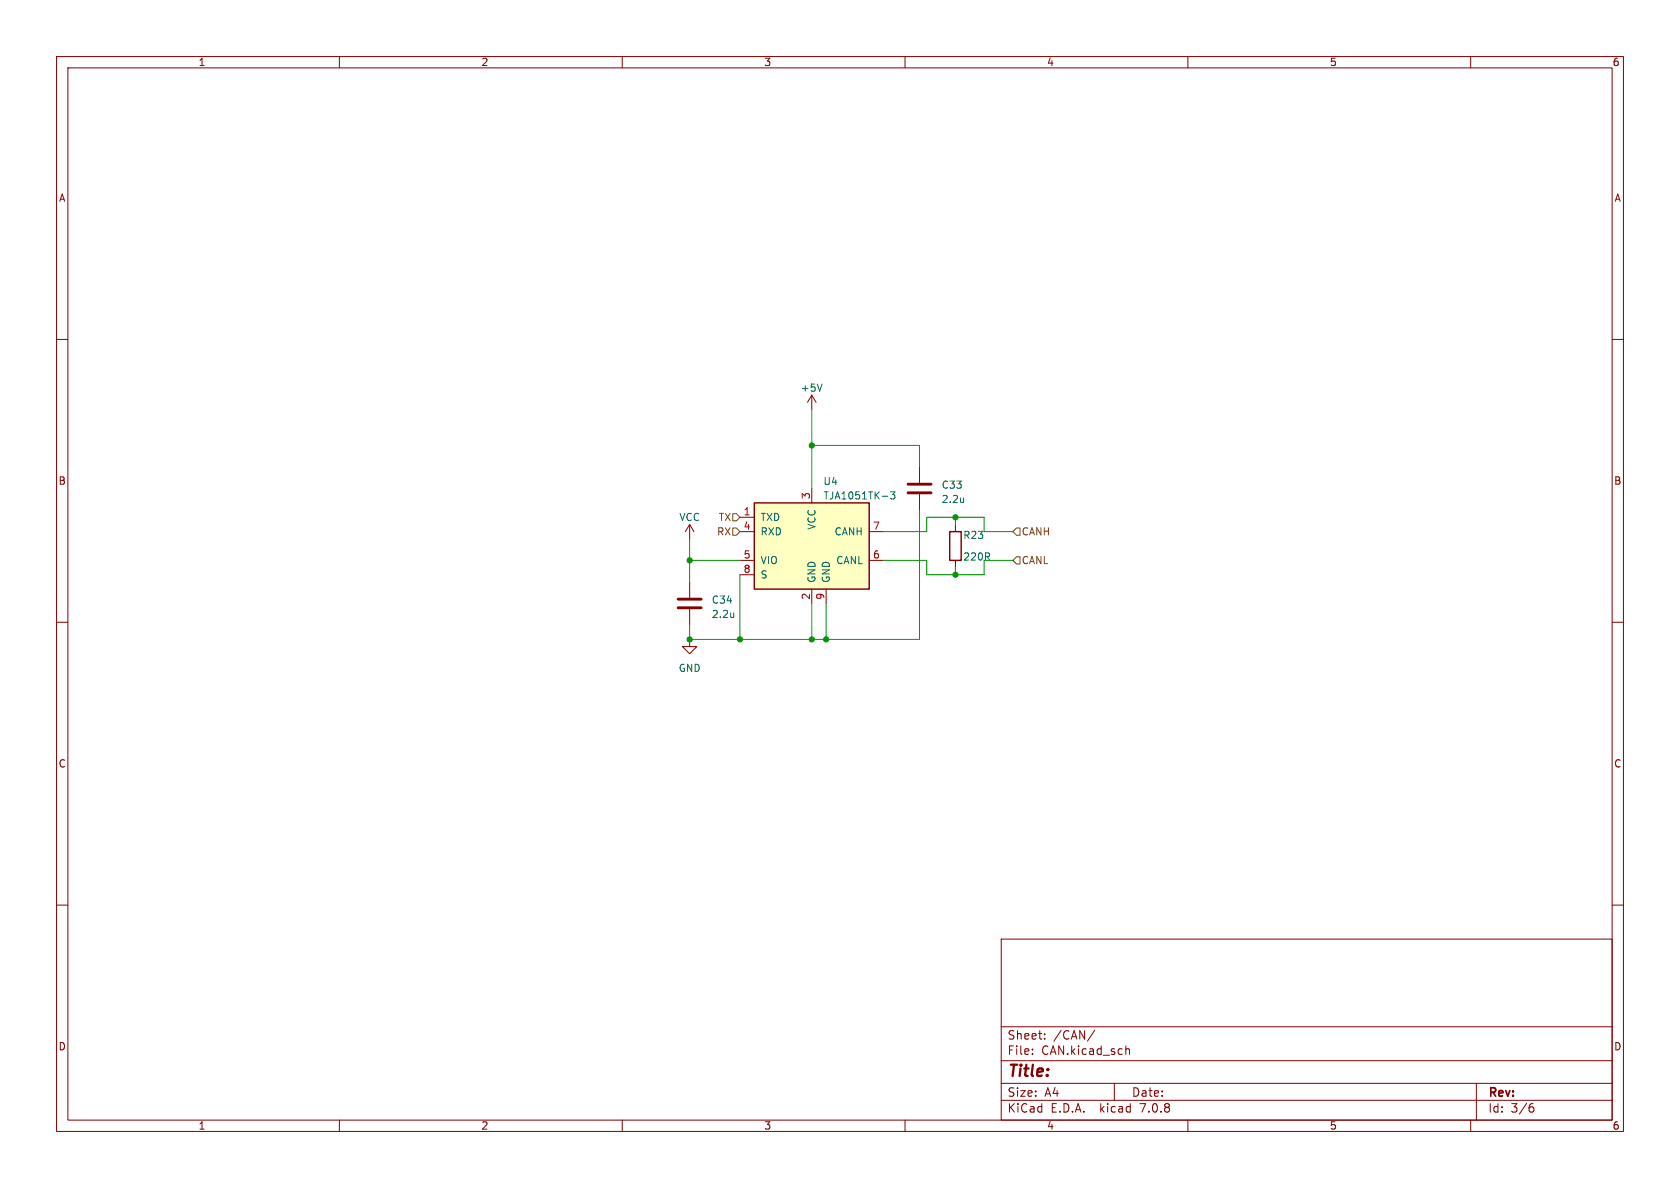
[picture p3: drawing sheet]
(kicad_sch (version 20230121) (generator eeschema)

 (paper "A4")

 (lib_symbols
  (symbol "Device:C" (pin_numbers hide) (pin_names (offset 0.254)) (in_bom yes) (on_board yes)
   (property "Reference" "C" (at 0.635 2.54 0) (effects (font (size 1.27 1.27)) (justify left)))
   (property "Value" "C" (at 0.635 -2.54 0) (effects (font (size 1.27 1.27)) (justify left)))
   (property "Footprint" "" (at 0.9652 -3.81 0) (effects (font (size 1.27 1.27)) hide))
   (property "Datasheet" "~" (at 0 0 0) (effects (font (size 1.27 1.27)) hide))
   (symbol "C_0_1"
    (polyline (pts (xy -2.032 -0.762) (xy 2.032 -0.762)) (stroke (width 0.508) (type default)) (fill (type none)))
    (polyline (pts (xy -2.032 0.762) (xy 2.032 0.762)) (stroke (width 0.508) (type default)) (fill (type none))))
   (symbol "C_1_1"
    (pin passive line (at 0 3.81 270) (length 2.794) (name "~" (effects (font (size 1.27 1.27)))) (number "1" (effects (font (size 1.27 1.27)))))
    (pin passive line (at 0 -3.81 90) (length 2.794) (name "~" (effects (font (size 1.27 1.27)))) (number "2" (effects (font (size 1.27 1.27)))))))
  (symbol "Device:R" (pin_numbers hide) (pin_names (offset 0)) (in_bom yes) (on_board yes)
   (property "Reference" "R" (at 2.032 0 90) (effects (font (size 1.27 1.27))))
   (property "Value" "R" (at 0 0 90) (effects (font (size 1.27 1.27))))
   (property "Footprint" "" (at -1.778 0 90) (effects (font (size 1.27 1.27)) hide))
   (property "Datasheet" "~" (at 0 0 0) (effects (font (size 1.27 1.27)) hide))
   (symbol "R_0_1"
    (rectangle (start -1.016 -2.54) (end 1.016 2.54) (stroke (width 0.254) (type default)) (fill (type none))))
   (symbol "R_1_1"
    (pin passive line (at 0 3.81 270) (length 1.27) (name "~" (effects (font (size 1.27 1.27)))) (number "1" (effects (font (size 1.27 1.27)))))
    (pin passive line (at 0 -3.81 90) (length 1.27) (name "~" (effects (font (size 1.27 1.27)))) (number "2" (effects (font (size 1.27 1.27)))))))
  (symbol "Interface_CAN_LIN:TJA1051TK-3" (pin_names (offset 1.016)) (in_bom yes) (on_board yes)
   (property "Reference" "U" (at -10.16 8.89 0) (effects (font (size 1.27 1.27)) (justify left)))
   (property "Value" "TJA1051TK-3" (at 1.27 8.89 0) (effects (font (size 1.27 1.27)) (justify left)))
   (property "Footprint" "Package_DFN_QFN:DFN-8-1EP_3x3mm_P0.65mm_EP1.55x2.4mm" (at 0 -12.7 0) (effects (font (size 1.27 1.27) italic) hide))
   (property "Datasheet" "http://www.nxp.com/documents/data_sheet/TJA1051.pdf" (at 0 0 0) (effects (font (size 1.27 1.27)) hide))
   (symbol "TJA1051TK-3_0_1"
    (rectangle (start -10.16 7.62) (end 10.16 -7.62) (stroke (width 0.254) (type default)) (fill (type background))))
   (symbol "TJA1051TK-3_1_1"
    (pin input line (at -12.7 5.08 0) (length 2.54) (name "TXD" (effects (font (size 1.27 1.27)))) (number "1" (effects (font (size 1.27 1.27)))))
    (pin power_in line (at 0 -10.16 90) (length 2.54) (name "GND" (effects (font (size 1.27 1.27)))) (number "2" (effects (font (size 1.27 1.27)))))
    (pin power_in line (at 0 10.16 270) (length 2.54) (name "VCC" (effects (font (size 1.27 1.27)))) (number "3" (effects (font (size 1.27 1.27)))))
    (pin output line (at -12.7 2.54 0) (length 2.54) (name "RXD" (effects (font (size 1.27 1.27)))) (number "4" (effects (font (size 1.27 1.27)))))
    (pin power_in line (at -12.7 -2.54 0) (length 2.54) (name "VIO" (effects (font (size 1.27 1.27)))) (number "5" (effects (font (size 1.27 1.27)))))
    (pin bidirectional line (at 12.7 -2.54 180) (length 2.54) (name "CANL" (effects (font (size 1.27 1.27)))) (number "6" (effects (font (size 1.27 1.27)))))
    (pin bidirectional line (at 12.7 2.54 180) (length 2.54) (name "CANH" (effects (font (size 1.27 1.27)))) (number "7" (effects (font (size 1.27 1.27)))))
    (pin input line (at -12.7 -5.08 0) (length 2.54) (name "S" (effects (font (size 1.27 1.27)))) (number "8" (effects (font (size 1.27 1.27)))))
    (pin power_in line (at 2.54 -10.16 90) (length 2.54) (name "GND" (effects (font (size 1.27 1.27)))) (number "9" (effects (font (size 1.27 1.27)))))))
  (symbol "power:+5V" (power) (pin_names (offset 0)) (in_bom yes) (on_board yes)
   (property "Reference" "#PWR" (at 0 -3.81 0) (effects (font (size 1.27 1.27)) hide))
   (property "Value" "+5V" (at 0 3.556 0) (effects (font (size 1.27 1.27))))
   (property "Footprint" "" (at 0 0 0) (effects (font (size 1.27 1.27)) hide))
   (property "Datasheet" "" (at 0 0 0) (effects (font (size 1.27 1.27)) hide))
   (symbol "+5V_0_1"
    (polyline (pts (xy -0.762 1.27) (xy 0 2.54)) (stroke (width 0) (type default)) (fill (type none)))
    (polyline (pts (xy 0 0) (xy 0 2.54)) (stroke (width 0) (type default)) (fill (type none)))
    (polyline (pts (xy 0 2.54) (xy 0.762 1.27)) (stroke (width 0) (type default)) (fill (type none))))
   (symbol "+5V_1_1"
    (pin power_in line (at 0 0 90) (length 0) hide (name "+5V" (effects (font (size 1.27 1.27)))) (number "1" (effects (font (size 1.27 1.27)))))))
  (symbol "power:GND" (power) (pin_names (offset 0)) (in_bom yes) (on_board yes)
   (property "Reference" "#PWR" (at 0 -6.35 0) (effects (font (size 1.27 1.27)) hide))
   (property "Value" "GND" (at 0 -3.81 0) (effects (font (size 1.27 1.27))))
   (property "Footprint" "" (at 0 0 0) (effects (font (size 1.27 1.27)) hide))
   (property "Datasheet" "" (at 0 0 0) (effects (font (size 1.27 1.27)) hide))
   (symbol "GND_0_1"
    (polyline (pts (xy 0 0) (xy 0 -1.27) (xy 1.27 -1.27) (xy 0 -2.54) (xy -1.27 -1.27) (xy 0 -1.27)) (stroke (width 0) (type default)) (fill (type none))))
   (symbol "GND_1_1"
    (pin power_in line (at 0 0 270) (length 0) hide (name "GND" (effects (font (size 1.27 1.27)))) (number "1" (effects (font (size 1.27 1.27)))))))
  (symbol "power:VCC" (power) (pin_names (offset 0)) (in_bom yes) (on_board yes)
   (property "Reference" "#PWR" (at 0 -3.81 0) (effects (font (size 1.27 1.27)) hide))
   (property "Value" "VCC" (at 0 3.81 0) (effects (font (size 1.27 1.27))))
   (property "Footprint" "" (at 0 0 0) (effects (font (size 1.27 1.27)) hide))
   (property "Datasheet" "" (at 0 0 0) (effects (font (size 1.27 1.27)) hide))
   (symbol "VCC_0_1"
    (polyline (pts (xy -0.762 1.27) (xy 0 2.54)) (stroke (width 0) (type default)) (fill (type none)))
    (polyline (pts (xy 0 0) (xy 0 2.54)) (stroke (width 0) (type default)) (fill (type none)))
    (polyline (pts (xy 0 2.54) (xy 0.762 1.27)) (stroke (width 0) (type default)) (fill (type none))))
   (symbol "VCC_1_1"
    (pin power_in line (at 0 0 90) (length 0) hide (name "VCC" (effects (font (size 1.27 1.27)))) (number "1" (effects (font (size 1.27 1.27))))))))

 (junction (at 168.91 101.6) (diameter 0) (color 0 0 0 0))
 (junction (at 143.51 78.74) (diameter 0) (color 0 0 0 0))
 (junction (at 146.05 113.03) (diameter 0) (color 0 0 0 0))
 (junction (at 121.92 99.06) (diameter 0) (color 0 0 0 0))
 (junction (at 130.81 113.03) (diameter 0) (color 0 0 0 0))
 (junction (at 121.92 113.03) (diameter 0) (color 0 0 0 0))
 (junction (at 168.91 91.44) (diameter 0) (color 0 0 0 0))
 (junction (at 143.51 113.03) (diameter 0) (color 0 0 0 0))

 (wire (pts (xy 121.92 99.06) (xy 130.81 99.06)) (stroke (width 0) (type default)))
 (wire (pts (xy 168.91 91.44) (xy 173.99 91.44)) (stroke (width 0) (type default)))
 (wire (pts (xy 156.21 99.06) (xy 163.83 99.06)) (stroke (width 0) (type default)))
 (wire (pts (xy 163.83 93.98) (xy 163.83 91.44)) (stroke (width 0) (type default)))
 (wire (pts (xy 143.51 106.68) (xy 143.51 113.03)) (stroke (width 0) (type default)))
 (wire (pts (xy 168.91 91.44) (xy 168.91 92.71)) (stroke (width 0) (type default)))
 (wire (pts (xy 162.56 78.74) (xy 162.56 82.55)) (stroke (width 0) (type default)))
 (wire (pts (xy 162.56 113.03) (xy 146.05 113.03)) (stroke (width 0) (type default)))
 (wire (pts (xy 163.83 99.06) (xy 163.83 101.6)) (stroke (width 0) (type default)))
 (wire (pts (xy 163.83 91.44) (xy 168.91 91.44)) (stroke (width 0) (type default)))
 (wire (pts (xy 173.99 101.6) (xy 173.99 99.06)) (stroke (width 0) (type default)))
 (wire (pts (xy 121.92 102.87) (xy 121.92 99.06)) (stroke (width 0) (type default)))
 (wire (pts (xy 143.51 113.03) (xy 130.81 113.03)) (stroke (width 0) (type default)))
 (wire (pts (xy 121.92 113.03) (xy 130.81 113.03)) (stroke (width 0) (type default)))
 (wire (pts (xy 168.91 101.6) (xy 173.99 101.6)) (stroke (width 0) (type default)))
 (wire (pts (xy 121.92 95.25) (xy 121.92 99.06)) (stroke (width 0) (type default)))
 (wire (pts (xy 121.92 110.49) (xy 121.92 113.03)) (stroke (width 0) (type default)))
 (wire (pts (xy 173.99 99.06) (xy 179.07 99.06)) (stroke (width 0) (type default)))
 (wire (pts (xy 143.51 78.74) (xy 143.51 86.36)) (stroke (width 0) (type default)))
 (wire (pts (xy 168.91 101.6) (xy 168.91 100.33)) (stroke (width 0) (type default)))
 (wire (pts (xy 143.51 72.39) (xy 143.51 78.74)) (stroke (width 0) (type default)))
 (wire (pts (xy 163.83 101.6) (xy 168.91 101.6)) (stroke (width 0) (type default)))
 (wire (pts (xy 173.99 93.98) (xy 179.07 93.98)) (stroke (width 0) (type default)))
 (wire (pts (xy 173.99 91.44) (xy 173.99 93.98)) (stroke (width 0) (type default)))
 (wire (pts (xy 146.05 113.03) (xy 143.51 113.03)) (stroke (width 0) (type default)))
 (wire (pts (xy 130.81 101.6) (xy 130.81 113.03)) (stroke (width 0) (type default)))
 (wire (pts (xy 146.05 106.68) (xy 146.05 113.03)) (stroke (width 0) (type default)))
 (wire (pts (xy 143.51 78.74) (xy 162.56 78.74)) (stroke (width 0) (type default)))
 (wire (pts (xy 162.56 90.17) (xy 162.56 113.03)) (stroke (width 0) (type default)))
 (wire (pts (xy 156.21 93.98) (xy 163.83 93.98)) (stroke (width 0) (type default)))

 (hierarchical_label "CANH" (shape input) (at 179.07 93.98 0) (fields_autoplaced) (effects (font (size 1.27 1.27)) (justify left)))
 (hierarchical_label "TX" (shape input) (at 130.81 91.44 180) (fields_autoplaced) (effects (font (size 1.27 1.27)) (justify right)))
 (hierarchical_label "CANL" (shape input) (at 179.07 99.06 0) (fields_autoplaced) (effects (font (size 1.27 1.27)) (justify left)))
 (hierarchical_label "RX" (shape input) (at 130.81 93.98 180) (fields_autoplaced) (effects (font (size 1.27 1.27)) (justify right)))

 (symbol (lib_id "power:GND") (at 121.92 113.03 0) (unit 1) (in_bom yes) (on_board yes) (dnp no) (fields_autoplaced)
  (property "Reference" "#PWR015" (at 121.92 119.38 0) (effects (font (size 1.27 1.27)) hide))
  (property "Value" "GND" (at 121.92 118.11 0) (effects (font (size 1.27 1.27))))
  (property "Footprint" "" (at 121.92 113.03 0) (effects (font (size 1.27 1.27)) hide))
  (property "Datasheet" "" (at 121.92 113.03 0) (effects (font (size 1.27 1.27)) hide)) (pin "1"))

 (symbol (lib_id "power:VCC") (at 121.92 95.25 0) (unit 1) (in_bom yes) (on_board yes) (dnp no) (fields_autoplaced)
  (property "Reference" "#PWR014" (at 121.92 99.06 0) (effects (font (size 1.27 1.27)) hide))
  (property "Value" "VCC" (at 121.92 91.44 0) (effects (font (size 1.27 1.27))))
  (property "Footprint" "" (at 121.92 95.25 0) (effects (font (size 1.27 1.27)) hide))
  (property "Datasheet" "" (at 121.92 95.25 0) (effects (font (size 1.27 1.27)) hide)) (pin "1"))

 (symbol (lib_id "power:+5V") (at 143.51 72.39 0) (unit 1) (in_bom yes) (on_board yes) (dnp no) (fields_autoplaced)
  (property "Reference" "#PWR016" (at 143.51 76.2 0) (effects (font (size 1.27 1.27)) hide))
  (property "Value" "+5V" (at 143.51 68.58 0) (effects (font (size 1.27 1.27))))
  (property "Footprint" "" (at 143.51 72.39 0) (effects (font (size 1.27 1.27)) hide))
  (property "Datasheet" "" (at 143.51 72.39 0) (effects (font (size 1.27 1.27)) hide)) (pin "1"))

 (symbol (lib_id "Device:R") (at 168.91 96.52 0) (unit 1) (in_bom yes) (on_board yes) (dnp no)
  (property "Reference" "R23" (at 170.18 94.615 0) (effects (font (size 1.27 1.27)) (justify left)))
  (property "Value" "220R" (at 170.18 98.425 0) (effects (font (size 1.27 1.27)) (justify left)))
  (property "Footprint" "Root_:RESC3216X75N" (at 167.132 96.52 90) (effects (font (size 1.27 1.27)) hide))
  (property "Datasheet" "RMCF1206FT220R" (at 168.91 96.52 0) (effects (font (size 1.27 1.27)) hide)) (pin "1") (pin "2"))

 (symbol (lib_id "Device:C") (at 121.92 106.68 0) (unit 1) (in_bom yes) (on_board yes) (dnp no) (fields_autoplaced)
  (property "Reference" "C34" (at 125.73 106.045 0) (effects (font (size 1.27 1.27)) (justify left)))
  (property "Value" "2.2u" (at 125.73 108.585 0) (effects (font (size 1.27 1.27)) (justify left)))
  (property "Footprint" "DRV8301_:CAPC1608X90N" (at 122.8852 110.49 0) (effects (font (size 1.27 1.27)) hide))
  (property "Datasheet" "~" (at 121.92 106.68 0) (effects (font (size 1.27 1.27)) hide)) (pin "1") (pin "2"))

 (symbol (lib_id "Interface_CAN_LIN:TJA1051TK-3") (at 143.51 96.52 0) (unit 1) (in_bom yes) (on_board yes) (dnp no) (fields_autoplaced)
  (property "Reference" "U4" (at 145.4659 85.09 0) (effects (font (size 1.27 1.27)) (justify left)))
  (property "Value" "TJA1051TK-3" (at 145.4659 87.63 0) (effects (font (size 1.27 1.27)) (justify left)))
  (property "Footprint" "Package_DFN_QFN:DFN-8-1EP_3x3mm_P0.65mm_EP1.55x2.4mm" (at 143.51 109.22 0) (effects (font (size 1.27 1.27) italic) hide))
  (property "Datasheet" "TJA1051TK/3,118" (at 143.51 96.52 0) (effects (font (size 1.27 1.27)) hide)) (pin "1") (pin "2") (pin "3") (pin "4") (pin "5") (pin "6") (pin "7") (pin "8") (pin "9"))

 (symbol (lib_id "Device:C") (at 162.56 86.36 0) (unit 1) (in_bom yes) (on_board yes) (dnp no) (fields_autoplaced)
  (property "Reference" "C33" (at 166.37 85.725 0) (effects (font (size 1.27 1.27)) (justify left)))
  (property "Value" "2.2u" (at 166.37 88.265 0) (effects (font (size 1.27 1.27)) (justify left)))
  (property "Footprint" "DRV8301_:CAPC1608X90N" (at 163.5252 90.17 0) (effects (font (size 1.27 1.27)) hide))
  (property "Datasheet" "~" (at 162.56 86.36 0) (effects (font (size 1.27 1.27)) hide)) (pin "1") (pin "2")))
